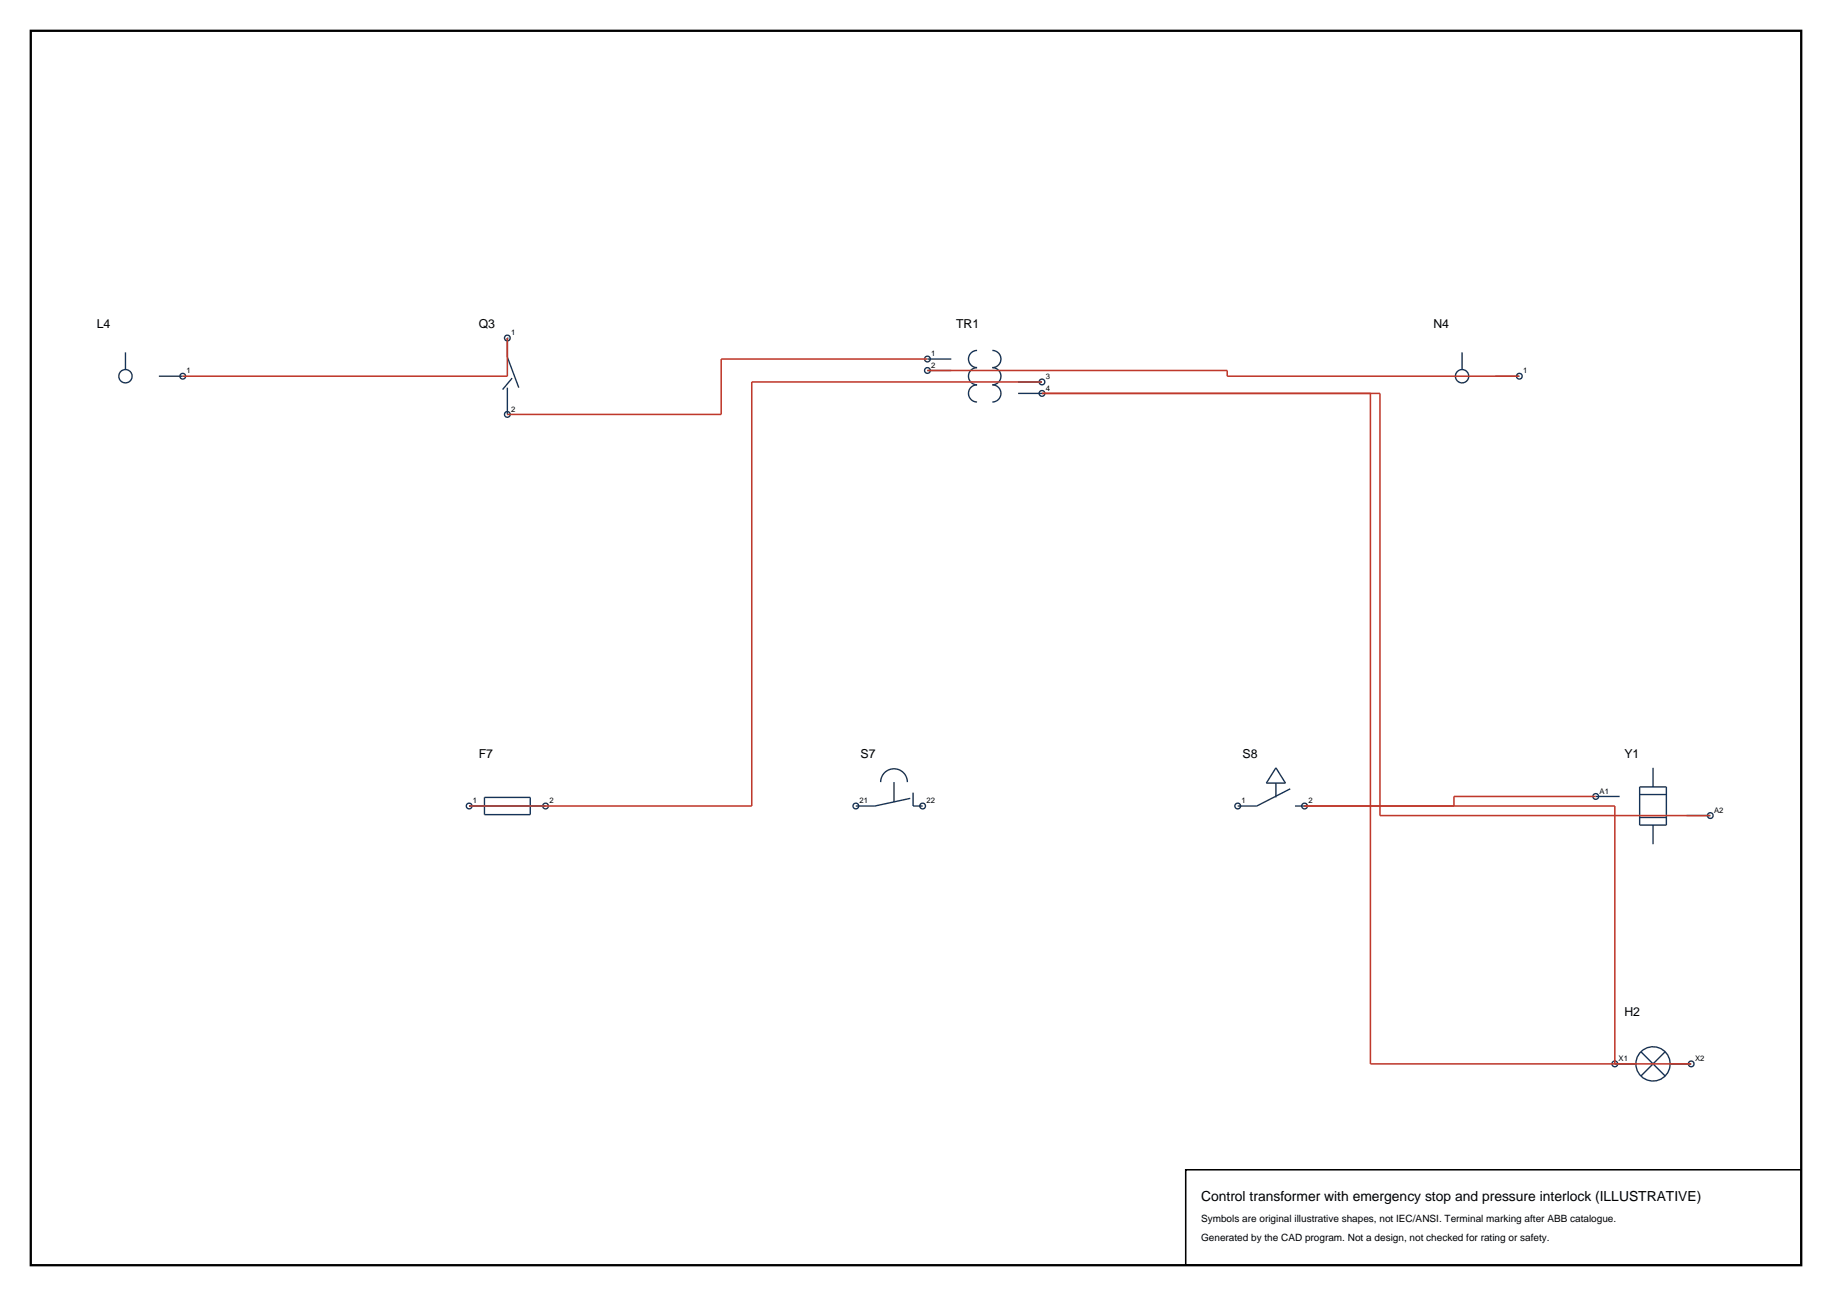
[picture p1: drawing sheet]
<svg xmlns="http://www.w3.org/2000/svg" width="420mm" height="297mm" viewBox="0 0 420 297" stroke-linecap="round" stroke-linejoin="round" font-family="sans-serif">
<path d="M7.1 7.1h405.8v282.8h-405.8z" fill="none" stroke="#000" stroke-width=".53"/>
<g fill="none" stroke="#143359" stroke-width=".32">
<path d="M116.3 77.5v4.3l2.6 7M28.8 80.7v4M36.4 86.2h5.5M116.3 88.8v6.2M117.4 86.7l-2.2 2.6M212.6 82.3h5.5M212.6 84.9h5.5M224 80.3a1.97 1.97 0 0 0-2 2 1.97 1.97 0 0 0 2 1.9 1.97 1.97 0 0 0-2 2 1.97 1.97 0 0 0 2 2 1.97 1.97 0 0 0-2 2 1.97 1.97 0 0 0 2 1.9M227.5 80.3a1.97 1.97 0 0 1 2 2 1.97 1.97 0 0 1-2 1.9 1.97 1.97 0 0 1 2 2 1.97 1.97 0 0 1-2 2 1.97 1.97 0 0 1 2 2 1.97 1.97 0 0 1-2 1.9M233.4 87.5h5.5M233.4 90.2h5.5M335.2 80.7v4"/>
<path d="M342.9 86.2h5.4M201.9 179.2a3.1 3.1 0 0 1 3.1-3 3.1 3.1 0 0 1 3 3M205 179.2v4.6M292.5 179.5v3.2M292.5 176l2.2 3.5h-4.4zM379 176v4.3M107.6 184.7h17.5M111.1 182.7h10.5v4h-10.5zM208.7 183l-8.1 1.7h-4.4M209.3 181.6v3.1h2.2M295.8 180.8l-7.7 3.9h-4.3M296.9 184.7h2.2"/>
<path d="M365.8 182.5h5.5M375.9 180.3h6.1v8.8h-6.1zM375.9 182.1h6.1M375.9 187.3h6.1M379 189.1v4.4M386.6 186.9h5.5M370.2 243.8h4.8M376.2 241l5.5 5.6M381.7 241l-5.5 5.6M382.9 243.8h4.8"/>
<circle cx="116.3" cy="77.5" r=".66"/>
<circle cx="28.8" cy="86.2" r="1.53"/>
<circle cx="41.9" cy="86.2" r=".66"/>
<circle cx="116.3" cy="95" r=".66"/>
<circle cx="212.6" cy="82.3" r=".66"/>
<circle cx="212.6" cy="84.9" r=".66"/>
<circle cx="238.9" cy="87.5" r=".66"/>
<circle cx="238.9" cy="90.2" r=".66"/>
<circle cx="335.2" cy="86.2" r="1.53"/>
<circle cx="348.3" cy="86.2" r=".66"/>
<circle cx="107.6" cy="184.7" r=".66"/>
<circle cx="125.1" cy="184.7" r=".66"/>
<circle cx="196.2" cy="184.7" r=".66"/>
<circle cx="211.5" cy="184.7" r=".66"/>
<circle cx="283.8" cy="184.7" r=".66"/>
<circle cx="299.1" cy="184.7" r=".66"/>
<circle cx="365.8" cy="182.5" r=".66"/>
<circle cx="392.1" cy="186.9" r=".66"/>
<circle cx="370.2" cy="243.8" r=".66"/>
<circle cx="379" cy="243.8" r="3.9"/>
<circle cx="387.7" cy="243.8" r=".66"/>
</g>
<path d="M116.3 77.5v8.7h-74.4M212.6 84.9h68.7v1.3h67M212.6 82.3h-47.3v12.7h-49M238.9 87.5h-66.6v97.2h-64.7M238.9 90.2h77.5v96.7h75.7M314.2 90.2v153.6h73.5M196.2 184.7h.1M283.8 184.7h.1M299.1 184.7h71.1v59.1M365.8 182.5h-32.5v2.2" fill="none" stroke="#bf382b" stroke-width=".35"/>
<path d="M271.8 268.1h141.1v21.8h-141.1z" fill="none" stroke="#000" stroke-width=".35"/>
<text font-size="3.2" x="275.4" y="275.1">Control transformer with emergency stop and pressure interlock (ILLUSTRATIVE)</text>
<g font-size="2.8">
<text x="22.2" y="75.3">L4</text>
<text x="109.7" y="75.3">Q3</text>
<text x="219.2" y="75.3">TR1</text>
<text x="328.6" y="75.3">N4</text>
<text x="109.7" y="173.8">F7</text>
<text x="197.3" y="173.8">S7</text>
<text x="284.9" y="173.8">S8</text>
<text x="372.4" y="173.8">Y1</text>
<text x="372.4" y="232.9">H2</text>
</g>
<g font-size="2.3">
<text x="275.4" y="280.1">Symbols are original illustrative shapes, not IEC/ANSI. Terminal marking after ABB catalogue.</text>
<text x="275.4" y="284.3">Generated by the CAD program. Not a design, not checked for rating or safety.</text>
</g>
<g font-size="1.8">
<text x="117.2" y="76.8">1</text>
<text x="213.5" y="81.6">1</text>
<text x="42.8" y="85.6">1</text>
<text x="213.5" y="84.2">2</text>
<text x="239.8" y="86.9">3</text>
<text x="239.8" y="89.5">4</text>
<text x="349.2" y="85.6">1</text>
<text x="117.2" y="94.3">2</text>
<text x="108.4" y="184.1">1</text>
<text x="125.9" y="184.1">2</text>
<text x="197.1" y="184.1">21</text>
<text x="212.4" y="184.1">22</text>
<text x="284.6" y="184.1">1</text>
<text x="299.9" y="184.1">2</text>
<text x="366.7" y="181.9">A1</text>
<text x="393" y="186.2">A2</text>
<text x="371.1" y="243.2">X1</text>
<text x="388.6" y="243.2">X2</text>
</g>
</svg>
